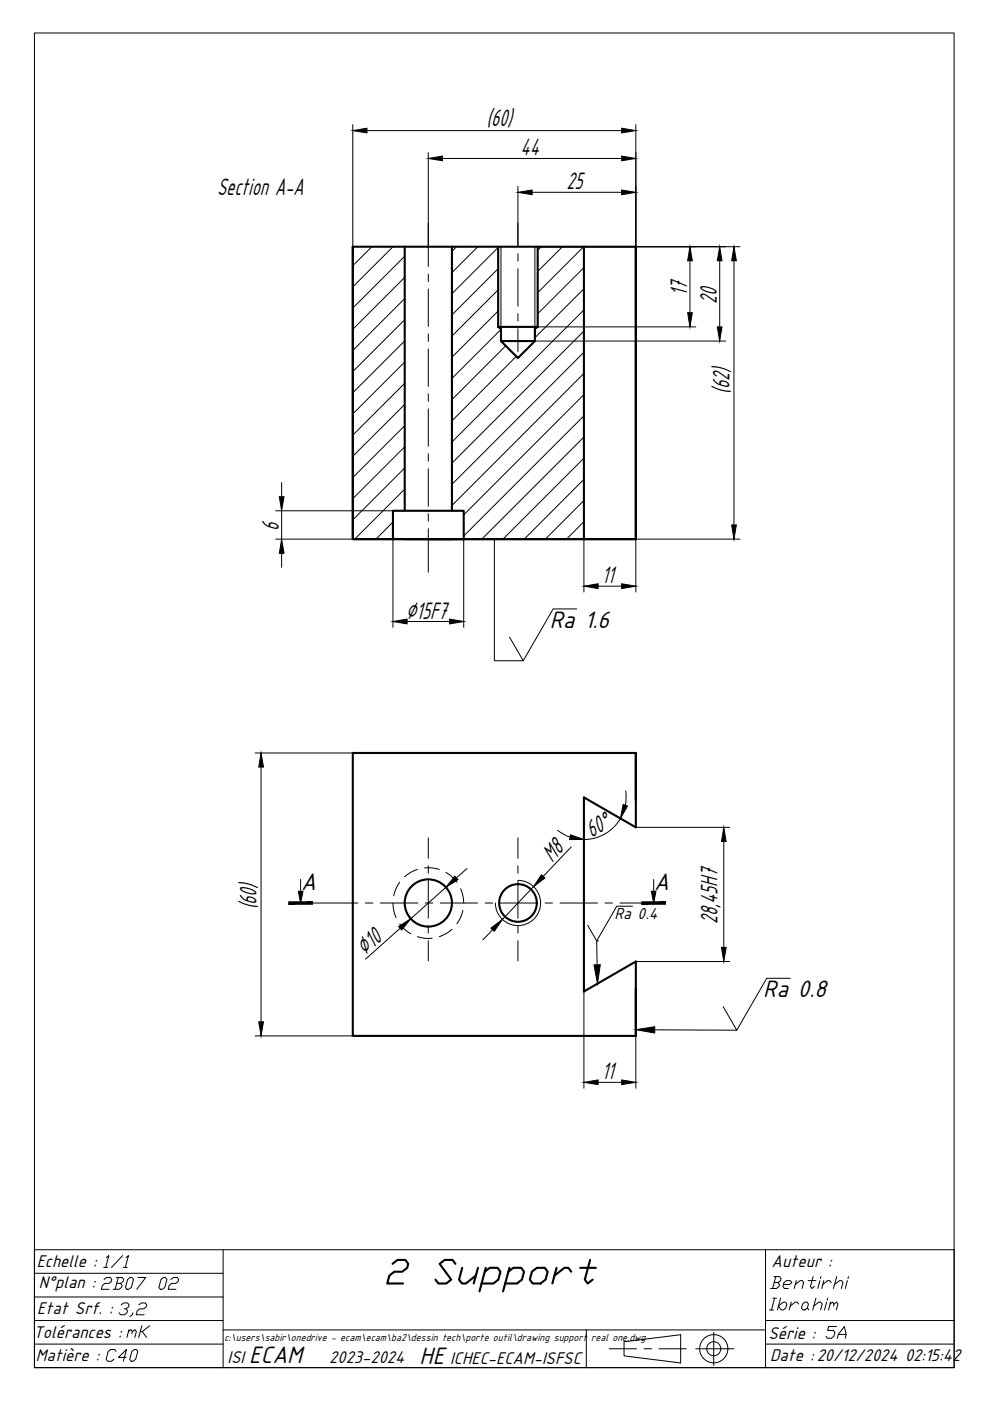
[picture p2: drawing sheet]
<svg xmlns="http://www.w3.org/2000/svg" width="210mm" height="297mm" viewBox="0 0 210 297" stroke-linecap="round" stroke-linejoin="round" font-family="sans-serif">
<!-- layer: 01 Fort -->
<g fill="none" stroke="#000" stroke-width=".44">
<path d="M74.8 52.3h60v62h-60zM85.8 52.3v56M95.8 52.3v56M105.6 52.3v17M114 52.3v17M123.8 52.3v62M105.6 69.3l.6 .4v2.6l3.6 3.6 3.6-3.6M105.6 69.3h8.4M106.2 72.3h7.2M114 69.3l-.6 .4v2.6M83.3 114.3v-6h15v6h-7.5M85.8 114.3h10"/>
<path d="M74.8 159.6h60v15.8l-11-6.3v41.1l11-6.3v15.7h-60z"/>
<circle cx="90.8" cy="191.4" r="5"/>
<circle cx="109.8" cy="191.4" r="4"/>
</g>
<!-- layer: 06 Hachures -->
<g fill="none" stroke="#000" stroke-width=".21">
<path d="M78.8 52.3l-4 4M83.3 52.3l-8.5 8.5M85.8 54.3l-11 11M85.8 58.8l-11 11M96.8 52.3l-1 1M101.3 52.3l-5.5 5.5M105.6 52.5l-9.8 9.8M105.6 57l-9.8 9.8M114.8 52.3l-.8 .8M119.3 52.3l-5.3 5.3M123.7 52.3l-9.7 9.8M123.8 56.7l-9.8 9.9"/>
<path d="M85.8 63.3l-11 11M85.8 67.8l-11 11M85.8 72.3l-11 11M85.8 76.8l-11 11M105.6 61.5l-9.8 9.8M105.6 65.9l-9.8 9.8M106.2 69.8l-10.4 10.4M107.2 73.3l-11.4 11.4M109.5 75.6l-13.7 13.6M123.8 61.2l-10.4 10.4M123.8 65.7l-28 28M123.8 70.2l-28 28"/>
<path d="M123.8 74.7l-28 28M123.8 79.2l-28 28M85.8 81.3l-11 11M85.8 85.8l-11 10.9M85.8 90.2l-11 11M85.8 94.7l-11 11M85.8 99.2l-11 11M123.8 83.7l-25.5 25.5M123.8 88.2l-25.5 25.5M123.8 92.7l-21.6 21.6M123.8 97.1l-17.2 17.2M83.3 110.7l-3.6 3.6"/>
<path d="M85.8 103.7l-10.6 10.6M85.8 108.2l-.1 .1M123.8 101.6l-12.7 12.7M123.8 106.1l-8.2 8.2M123.8 110.6l-3.7 3.7M63.7 186.5v2.5M138.6 186.5v2.5"/>
</g>
<!-- layer: 03 Mixte -->
<g fill="none" stroke="#000" stroke-width=".21">
<path d="M90.8 47.3v9.2M90.8 58.1v1.6M109.8 47.3v4.9M109.8 53.8v1.6M109.8 57v7.9M90.8 61.3v7.9M90.8 70.8v1.6M90.8 74v7.9M109.8 66.5v1.6M109.8 69.7v4.9M90.8 83.5v1.6M90.8 86.7v7.9"/>
<path d="M90.8 96.2v1.6M90.8 99.4v7.9M90.8 108.9v1.6M90.8 112.1v9.2M90.8 177.7v4.3M109.8 177.7v4.3M66.3 191.5h9.6M77.5 191.5h1.6M80.6 191.5h8M90.2 191.5h1.6M90.8 183.6v1.6M90.8 186.7v8"/>
<path d="M90.8 196.3v1.6M90.8 199.4v4.3M93.3 191.5h8M102.9 191.5h1.6M106 191.5h8M109.8 183.6v1.6M109.8 186.7v8M109.8 196.3v1.6M109.8 199.4v4.3M115.6 191.5h1.6M118.7 191.5h8M128.3 191.5h1.6"/>
<path d="M131.4 191.5h9.7"/>
</g>
<!-- layer: 02 Interrompu -->
<path d="M83.3 191.5a7.7 7.7 0 0 0 .7 3M84.7 187.1l-.7 1.3-.5 1.5M84.8 195.9a6.9 6.9 0 0 0 2.3 2.1M88.5 184.3a7.3 7.3 0 0 0-2.7 1.6M88.5 198.6a7.2 7.2 0 0 0 3.1 .3M90 184h1.6l1.5 .3M94.6 185l1.2 .9 1.1 1.2M95.8 197l-1.2 1-1.4 .6M97.7 188.4a7.7 7.7 0 0 1 .6 3.1M98.1 193a7.6 7.6 0 0 1-1.2 2.9" fill="none" stroke="#000" stroke-width=".21"/>
<!-- layer: 06 Hachures -->
<g fill="#000" stroke="#000" stroke-width=".21">
<path d="M63.2 189h1l-.5 2.5zM138.1 189h1l-.5 2.5z"/>
<path d="M61.2 191.7h5.1v-.5zM61.2 191.2h5.1l-5.1 .5z"/>
<path d="M136.1 191.7h5v-.5zM136.1 191.2h5l-5 .5z"/>
</g>
<!-- layer: Pr_cartouche -->
<g fill="none" stroke="#000" stroke-width=".21">
<path d="M7.3 265h195v25h-195zM7.3 280h40M7.3 275h40M7.3 270h40M47.3 265v25M162.3 280h40M162.3 265v25M7.3 285h40M47.3 282h115M124.3 282v8M129.2 286h5.8M132.3 284.5l12-1.5v6l-12-1.5z"/>
<path d="M136.5 286h1.6M139.7 286h5.8M147.5 286h8.1M151.3 282.5v7M162.3 285h40"/>
<circle cx="151.3" cy="286" r="3"/>
<circle cx="151.3" cy="286" r="1.49"/>
</g>
<!-- layer: 07 Cotes -->
<g fill="none" stroke="#000" stroke-width=".21">
<path d="M74.8 26.4v25.9M77.8 27.7h54M90.8 32.3v20M93.8 33.6h38M109.8 39.5v12.8M134.8 26.4v25.9M112.8 40.8h19M114 52.3h42.9M146.3 55.3v11M152.6 55.3v14M155.6 55.3v56M113.4 72.3h40.4"/>
<path d="M113.8 69.3h33.7M58.5 114.3h16.3M58.5 108.3h24.8M59.7 102.3v3M59.7 108.3v6M59.7 117.3v3M83.3 114.3v18.7M98.3 114.3v18.7M104.8 114.3v25.8h6.1l-2.9-5M123.8 114.3v11.2M156.9 114.3h-22.1v11.2M86.3 131.8h9"/>
<path d="M122.3 129.1h-5l-6.4 11M126.8 124.3h5M54.1 159.6h20.7M55.4 162.6v54M118.2 176l1.3 .9 1.4 .6M121.1 179.6l-5.9 6.2M131.6 173.5a8.9 8.9 0 0 1-7.8 4.5M132.7 167.7l.1 1.5-.2 1.5M134.8 175.4h19.9M153.5 178.4v22.5M84.9 196.8l-7.4 6.6M94.5 188.1l-7.4 6.7"/>
<path d="M99 184.1l-2.2 2M104.4 197.1l-2 2.2M113.1 188l-6.6 7M126.9 199.5h-.4l.1 5.1M134.1 192.1h-3.3l-4.3 7.4-1.9-3.3M54.1 219.6h20.7M123.8 210.2v20.5M134.8 209.6v21.1M134.8 203.9h19.9M138.8 218.3l17.4 .1M167.6 207.4h-5l-6.4 11-2.9-5M126.8 229.5h5"/>
</g>
<g fill="#000" stroke="#000" stroke-width=".21">
<path d="M74.8 27.7l3-.5v1zM90.8 33.6l3-.5v1zM131.8 27.2l3 .5-3 .5zM131.8 33.1l3 .5-3 .5zM109.8 40.8l3-.5v1zM131.8 40.3l3 .5-3 .5zM146.3 52.3l.5 3h-1zM152.6 52.3l.5 3h-1zM155.6 52.3l.5 3h-1zM145.8 66.3h1l-.5 3zM152.1 69.3h1l-.5 3zM59.7 114.3l.5 3h-1z"/>
<path d="M59.2 105.3h1l-.5 3zM155.1 111.3h1l-.5 3zM83.3 131.8l3-.5v1zM95.3 131.3l3 .5-3 .5zM123.8 124.3l3-.5v1zM131.8 123.8l3 .5-3 .5zM55.4 159.6l.5 3h-1zM120.9 177l2.9 1h-3zM132.1 170.5l1 .4-1.5 2.6zM153.5 175.4l.5 3h-1zM84.5 196.4l2.6-1.6-1.9 2.4zM96.4 185.8l.7 .7-2.6 1.6z"/>
<path d="M104.1 196.8l2.4-1.8-1.7 2.5zM114.8 185.5l.7 .6-2.4 1.9zM54.9 216.6h1l-.5 3zM125.9 204.6l1.4-.1-.6 4.1zM134.8 218.3l4-.6v1.3zM153 200.9h1l-.5 3zM123.8 229.5l3-.5v1zM131.8 229l3 .5-3 .5z"/>
</g>
<!-- layer: 04 Fin -->
<path d="M106.2 52.3v20M113.4 52.3v20M109.8 186.7a4.8 4.8 0 0 1 4.8 4.7 4.8 4.8 0 0 1-4.8 4.8 4.8 4.8 0 0 1-4.8-4.8" fill="none" stroke="#000" stroke-width=".21"/>
<!-- layer: Pr_cadre -->
<path d="M7.3 7h195v283h-195z" fill="none" stroke="#000" stroke-width=".21"/>
<text font-size="11" x="80.8" y="275.2">2 Support</text>
<text font-size="6.2" x="24" y="280.5">3,2</text>
<g font-size="5.7">
<text x="20.8" y="269.9">1/1</text>
<text x="20.1" y="274.5">2B07 02</text>
<text x="162.3" y="274.5">Bentirhi</text>
<text x="161.9" y="279">Ibrahim</text>
<text x="25.8" y="284.7">mK</text>
<text x="173.9" y="285">5A</text>
<text x="21.2" y="290">C40</text>
</g>
<g font-size="5.6">
<text x="103.1" y="26.7">(60)</text>
<text x="110.4" y="33">44</text>
<text x="46" y="41.3">Section A-A</text>
<text x="120.1" y="40.2">25</text>
<text x="145.7" y="62.7" transform="rotate(-90 145.7 62.7)">17</text>
<text x="152" y="64.5" transform="rotate(-90 152 64.5)">20</text>
<text x="154.6" y="83.5" transform="rotate(-90 154.6 83.5)">(62)</text>
<text x="59.1" y="112.6" transform="rotate(-90 59.1 112.6)">6</text>
<text x="127.6" y="123.7">11</text>
<text x="86.1" y="131.1">∅15F7</text>
<text x="116.6" y="133.1">Ra 1.6</text>
<text x="125.4" y="177.7" transform="rotate(-30 125.4 177.7)">60°</text>
<text x="117.1" y="182.9" transform="rotate(-47 117.1 182.9)">M8</text>
<text x="63.8" y="188.8">A</text>
<text x="138.7" y="188.8">A</text>
<text x="54.4" y="192.8" transform="rotate(-90 54.4 192.8)">(60)</text>
<text x="152.1" y="195.9" transform="rotate(-90 152.1 195.9)">28,45H7</text>
<text x="77.4" y="202.6" transform="rotate(-42 77.4 202.6)">∅10</text>
<text x="161.8" y="211.4">Ra 0.8</text>
<text x="127.6" y="228.8">11</text>
<text x="52.9" y="289">ECAM</text>
<text x="89" y="289.2">HE</text>
</g>
<g font-size="4">
<text x="7.8" y="268.6">Echelle :</text>
<text x="163.6" y="268.5">Auteur :</text>
<text x="8.2" y="273.1">N°plan :</text>
<text x="7.9" y="278.5">Etat Srf. :</text>
<text x="7.1" y="283.6">Tolérances :</text>
<text x="162.9" y="283.8">Série :</text>
<text x="7.6" y="288.7">Matière :</text>
<text x="48.2" y="289">ISI</text>
<text x="69.8" y="289">2023-2024</text>
<text x="95.5" y="289.2">ICHEC-ECAM-ISFSC</text>
<text x="163.3" y="288.6">Date :20/12/2024 02:15:42</text>
</g>
<text font-size="3.8" x="130.3" y="194.8">Ra 0.4</text>
<text font-size="2.4" x="47.6" y="284.3">c:\users\sabir\onedrive - ecam\ecam\ba2\dessin tech\porte outil\drawing support real one.dwg</text>
</svg>
